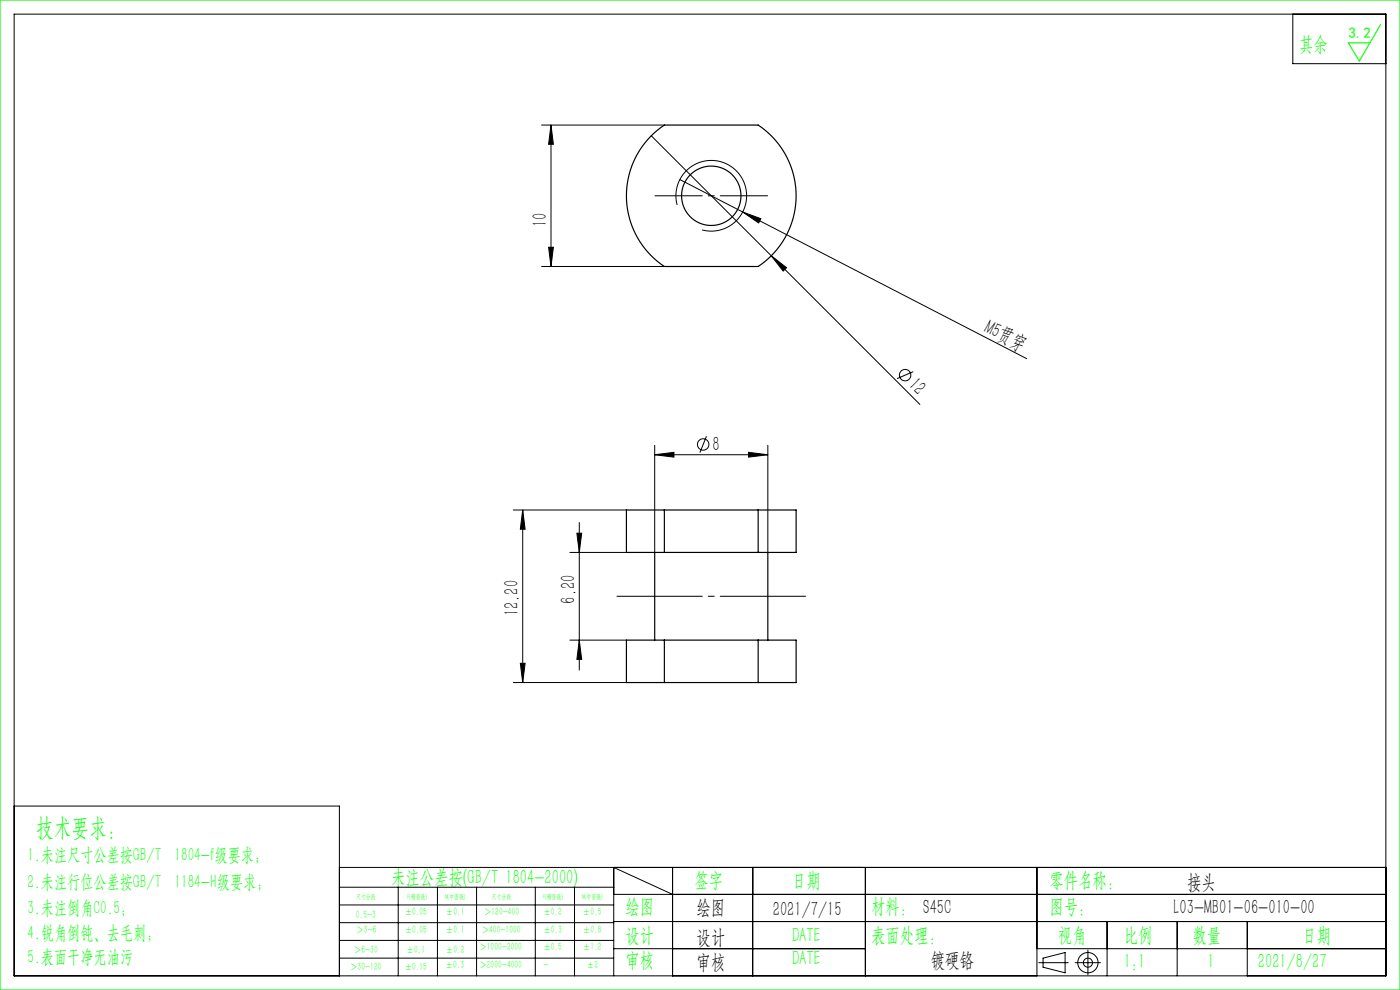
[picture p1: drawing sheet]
<svg xmlns="http://www.w3.org/2000/svg" width="297mm" height="210mm" viewBox="0 0 297 210" stroke-linecap="round" stroke-linejoin="round" font-family="sans-serif">
<g fill="none" stroke="#000" stroke-width=".21">
<path d="M3 3h291v204h-291zM274.3 3v10.5h19.7M114.9 26.5h26M116.9 26.5v30M116.9 26.5l.5 4.1h-1zM138.2 28.8l25.4 25.5M144.2 38.1l13.4 6.9M114.9 56.5h26M116.4 52.4h1l-.5 4.1zM143.6 43.5a7.5 7.5 0 0 1 6.6-9.4 7.5 7.5 0 0 1 8.2 8.1 7.5 7.5 0 0 1-9.5 6.6M157.6 45l3.8 1.4-.5 .9zM157.6 45l60.2 31.1"/>
<path d="M163.6 54.3l3.3 2.5-.8 .7zM163.6 54.3l31.5 31.5M193.7 78.8l-3.4 1.5M138.9 96.5l4.1-.5v1zM138.9 94.5v22.7M138.9 96.5h24M149.9 92.5l-1.4 3.5M158.8 96l4.1 .5-4.1 .5zM162.9 94.5v22.7M108.9 108.2h24M110.9 108.2l.5 4.1h-1zM110.9 108.2v36.6"/>
<path d="M120.9 117.2h12M122.4 113.1h1l-.5 4.1zM122.9 110.8v31.3M120.9 135.8h12M122.9 135.8l.5 4.1h-1zM108.9 144.8h24M110.4 140.7h1l-.5 4.1zM3 171h69v36M72 184h222M72 188.2h58.2M72 192h58.2M72 195.7h58.2"/>
<path d="M72 199.5h58.2M84.5 188.2v18.8M92.8 188.2v18.8M101.1 188.2v18.8M113.6 188.2v18.8M121.9 188.2v18.8M130.2 189.7h163.8M130.2 195.5h163.8M142.7 189.7l-12.5-5.7v23M142.7 184v23M159.7 184v23M183.6 184v23"/>
<path d="M220 184v23M234.9 195.5v11.5M249.7 195.5v11.5M264.6 195.5v11.5M72 203.2h58.2M130.2 201.2h53.4M220 201.2h74M220.4 204.2h6.2M221.3 203.2l4.7-1.1v4.3l-4.7-1.2zM228.1 204.2h5.3M230.8 201.5v5.3"/>
<circle cx="192" cy="79.6" r="1.21"/>
<circle cx="149.2" cy="94.3" r="1.21"/>
<circle cx="230.8" cy="204.2" r="2.15"/>
<circle cx="230.8" cy="204.2" r=".96"/>
</g>
<path d="M138.9 41.5h23.9" fill="none" stroke="#000" stroke-width=".21" stroke-dasharray="30.5 1.3 1.3 1.3" stroke-dashoffset="20.4"/>
<path d="M170.9 126.5h-40" fill="none" stroke="#000" stroke-width=".21" stroke-dasharray="30.5 1.3 1.3 1.3" stroke-dashoffset="12.4"/>
<path d="M0 0h297v210h-297zM292.9 5.2l-4.5 7.7-2.4-3.8h4.6" fill="none" stroke="#0f0" stroke-width=".25"/>
<g fill="#000">
<path d="M157.6 45l3.8 1.4-.5 .9zM163.6 54.3l3.3 2.5-.8 .7z"/>
<path d="M116.9 26.5l.5 4.1h-1zM116.4 52.4h1l-.5 4.1zM110.9 108.2l.5 4.1h-1zM110.4 140.7h1l-.5 4.1zM122.4 113.1h1l-.5 4.1zM122.9 135.8l.5 4.1h-1z"/>
<path d="M138.9 96.5l4.1-.5v1zM158.8 96l4.1 .5-4.1 .5z"/>
</g>
<g fill="none" stroke="#000" stroke-width=".25">
<path d="M138.1 28.9l2.8-2.4h19.9a18 18 0 0 1 0 30h-19.9a18 18 0 0 1-2.8-27.6zM138.9 117.2v18.6M140.9 108.2h-8v9h8M140.9 117.2h19.9M140.9 108.2v9M140.9 108.2h19.9M160.8 108.2h8.1v9h-8.1M160.8 108.2v9M162.9 117.2v18.6M140.9 135.8h-8v9h8M140.9 135.8v9M140.9 135.8h19.9"/>
<path d="M160.8 135.8h8.1v9h-8.1M160.8 135.8v9M140.9 144.8h19.9"/>
<circle cx="150.9" cy="41.5" r="6.3"/>
</g>
<text font-size="5.4" fill="#0f0" x="7.7" y="177.2">技术要求：</text>
<g font-size="4.4" fill="#0f0">
<text x="275.6" y="10.8">其余</text>
<text x="83" y="187.5">未注公差按(GB/T 1804-2000)</text>
<text x="147.3" y="188">签字</text>
<text x="168" y="188">日期</text>
<text x="222.6" y="188">零件名称：</text>
<text x="132.7" y="193.6">绘图</text>
<text x="184.8" y="193.6">材料： S45C</text>
<text x="222.6" y="193.6">图号：</text>
<text x="132.7" y="199.8">设计</text>
<text x="168" y="199.8">DATE</text>
<text x="184.8" y="199.8">表面处理：</text>
<text x="224.4" y="199.8">视角</text>
<text x="238.4" y="199.8">比例</text>
<text x="253" y="199.8">数量</text>
<text x="276.3" y="199.8">日期</text>
<text x="132.7" y="205.1">审核</text>
<text x="168" y="204.6">DATE</text>
<text x="238.4" y="205.3">1:1</text>
<text x="256.2" y="205.3">1</text>
<text x="266.9" y="205.3">2021/8/27</text>
</g>
<g font-size="4.4">
<text x="116" y="48.2" transform="rotate(-90 116 48.2)">10</text>
<text x="208.6" y="70.3" transform="rotate(27 208.6 70.3)">M5贯穿</text>
<text x="192.5" y="81.9" transform="rotate(45 192.5 81.9)">12</text>
<text x="151.2" y="95.6">8</text>
<text x="110" y="130.8" transform="rotate(-90 110 130.8)">12.20</text>
<text x="122" y="128" transform="rotate(-90 122 128)">6.20</text>
<text x="251.8" y="188.6">接头</text>
<text x="147.8" y="194">绘图</text>
<text x="163.9" y="194.3">2021/7/15</text>
<text x="249" y="194">L03-MB01-06-010-00</text>
<text x="147.8" y="200.2">设计</text>
<text x="147.8" y="205.5">审核</text>
<text x="197.5" y="205">镀硬铬</text>
</g>
<g font-size="4" fill="#0f0">
<text x="5.9" y="182.6">1.未注尺寸公差按GB/T 1804-f级要求；</text>
<text x="5.9" y="188.4">2.未注行位公差按GB/T 1184-H级要求；</text>
<text x="5.9" y="193.9">3.未注倒角C0.5；</text>
<text x="5.9" y="199.2">4.锐角倒钝、去毛刺；</text>
<text x="5.9" y="204.2">5.表面干净无油污</text>
</g>
<text font-size="3.2" fill="#0f0" x="286.1" y="8">3.2</text>
<g font-size="2.3" fill="#0f0">
<text x="75.5" y="194.7">0.5-3</text>
<text x="75.6" y="198">＞3-6</text>
<text x="85.9" y="194.2">±0.05</text>
<text x="85.9" y="198">±0.05</text>
<text x="94.6" y="194.2">±0.1</text>
<text x="94.6" y="198">±0.1</text>
<text x="102.2" y="198">＞400-1000</text>
<text x="102.7" y="194.2">＞120-400</text>
<text x="115.3" y="194.2">±0.2</text>
<text x="115.3" y="198">±0.3</text>
<text x="123.7" y="194.2">±0.5</text>
<text x="123.7" y="198">±0.8</text>
<text x="75.1" y="202.2">＞6-30</text>
<text x="86.3" y="202.2">±0.1</text>
<text x="94.6" y="202.2">±0.2</text>
<text x="101.7" y="201.6">＞1000-2000</text>
<text x="115.3" y="201.6">±0.5</text>
<text x="123.7" y="201.6">±1.2</text>
<text x="74.3" y="205.8">＞30-120</text>
<text x="85.9" y="205.8">±0.15</text>
<text x="94.5" y="205.4">±0.3</text>
<text x="101.7" y="205.4">＞2000-4000</text>
<text x="115.3" y="205.4">-</text>
<text x="124.5" y="205.4">±2</text>
</g>
<g font-size="1.5" fill="#0f0">
<text x="75.5" y="190.6">尺寸分段</text>
<text x="86.4" y="190.6">F(精密级)</text>
<text x="94.4" y="190.6">M(中密级)</text>
<text x="104.3" y="190.6">尺寸分段</text>
<text x="115.2" y="190.6">F(精密级)</text>
<text x="123.5" y="190.6">M(中密级)</text>
</g>
</svg>
